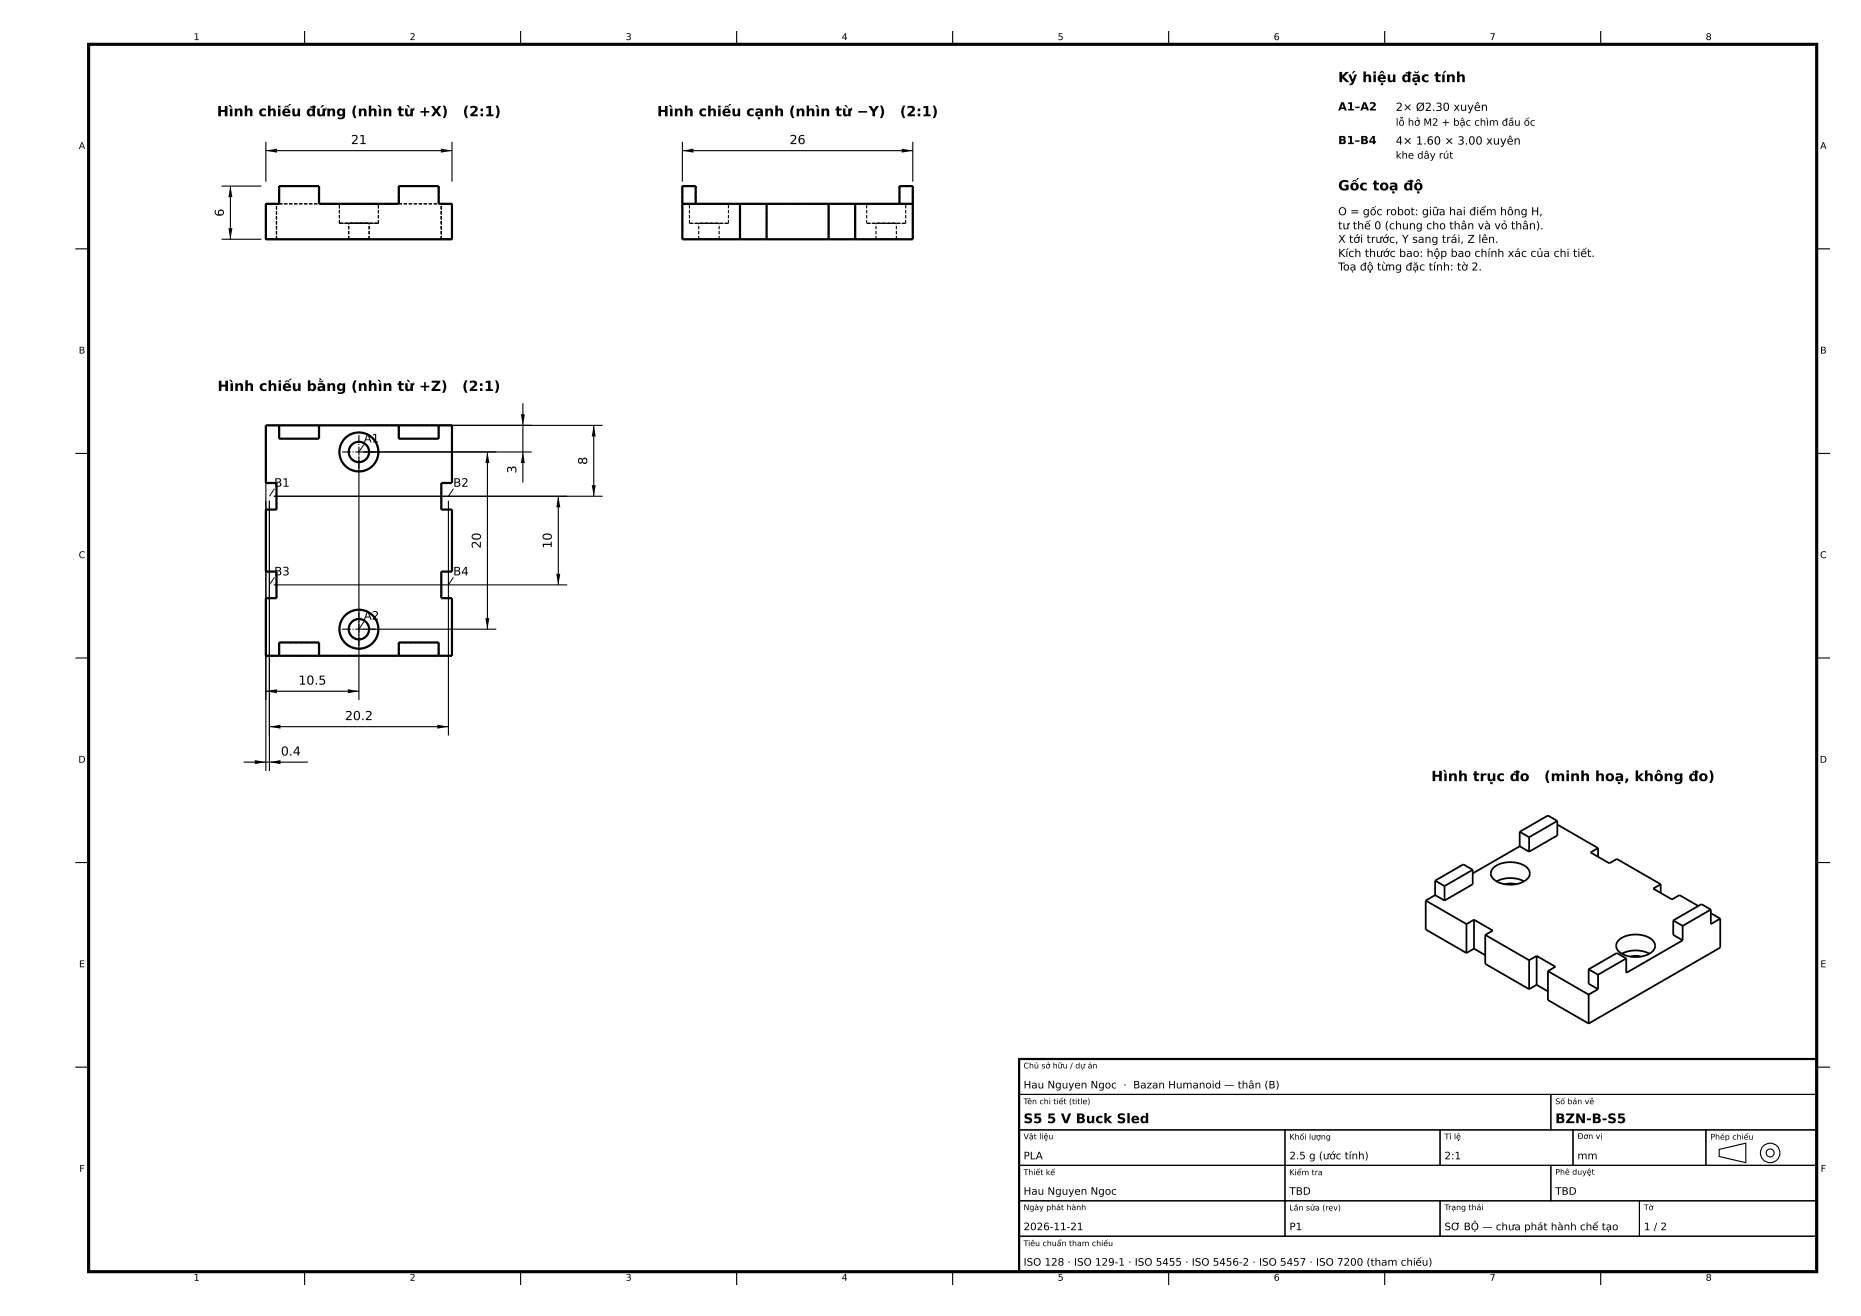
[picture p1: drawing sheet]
<svg xmlns="http://www.w3.org/2000/svg" width="420mm" height="297mm" viewBox="0 0 420 297" stroke-linecap="round" stroke-linejoin="round" font-family="sans-serif">
<g fill="#000">
<path d="M60 34l2.5-.5v1zM99.5 33.5l2.5 .5-2.5 .5zM154 34l2.5-.5v1zM203.5 33.5l2.5 .5-2.5 .5zM51.5 51.5h1l-.5 2.5zM52 42l.5 2.5h-1zM117.5 93.5h1l-.5 2.5zM134 96l.4 2.5h-.9zM110 102l.4 2.5h-.9zM118 102l.5 2.5h-1zM126 112l.5 2.5h-.9zM133.5 109.5h.9l-.4 2.5z"/>
<path d="M125.6 129.5h.9l-.5 2.5zM60 156l2.5-.4v.9zM78.5 155.6l2.5 .4-2.5 .5zM109.5 139.5h.9l-.4 2.5zM57.5 171.6l2.5 .4-2.5 .5zM60.8 164l2.5-.5v1zM60.8 172l2.5-.4v.9zM98.7 163.5l2.5 .5-2.5 .5z"/>
</g>
<path d="M20 10h390v277h-390z" fill="none" stroke="#000" stroke-width=".7" stroke-linecap="butt"/>
<g fill="none" stroke="#000" stroke-width=".5">
<path d="M63 42h9v4h18v-4h9v4h3v8h-42v-8h3zM154 46h52M157 46v-4h-3v12h52v-12h-3v4M167 46v8M173 46v8M187 46v8M193 46v8M60 96h42v13h-2.4v6h2.4v14h-2.4v6h2.4v13h-42v-13h2.4v-6h-2.4v-14h2.4v-6h-2.4zM63 96v3h9v-3M90 96v3h9v-3M63 148v-3h9v3M90 148v-3h9v3"/>
<path d="M230 239h180v48h-180z"/>
<circle cx="81" cy="102" r="4.4"/>
<circle cx="81" cy="102" r="2.3"/>
<circle cx="81" cy="142" r="2.3"/>
<circle cx="81" cy="142" r="4.4"/>
</g>
<g fill="none" stroke="#000" stroke-width=".25">
<path d="M68.8 7v3M117.5 7v3M166.3 7v3M215 7v3M263.8 7v3M312.5 7v3M361.2 7v3M60 32v9M60 34h42M102 32v9M154 34h52M154 32v9"/>
<path d="M206 32v9M17 56.2h3M50 54h9M50 42h9M52 42v12M410 56.2h3M61.8 96h74.2M118 91v17.9M134 96v16M17 102.3h3M60 103v71M60.8 113v61"/>
<path d="M61.8 112h74.2M81 103v55M82 102h38M101.2 113v53M110 102v40M126 112v20M410 102.3h3M61.8 132h66.2M17 148.5h3M60 156h21M82 142h30M410 148.5h3"/>
<path d="M55 172h14.5M60.8 164h40.4M17 194.7h3M410 194.7h3M230 239h180v8h-180zM17 240.8h3M230 247h120v8h-120zM230 255h60v8h-60zM290 255h35v8h-35zM325 255h30v8h-30zM350 247h60v8h-60zM355 255h30v8h-30z"/>
<path d="M385 255h25v8h-25zM388 259.4l6-1.4v4.4l-6-1.4zM410 240.8h3M230 263h60v8h-60zM230 271h60v8h-60zM230 279h180v8h-180zM290 263h60v8h-60zM290 271h35v8h-35zM325 271h45v8h-45zM350 263h60v8h-60zM370 271h40v8h-40zM68.8 287v3"/>
<path d="M117.5 287v3M166.3 287v3M215 287v3M263.8 287v3M312.5 287v3M361.2 287v3"/>
<circle cx="399.5" cy="260.2" r="2.2"/>
<circle cx="399.5" cy="260.2" r=".9"/>
</g>
<g fill="none" stroke="#000" stroke-width=".25" stroke-dasharray=".7 .4" stroke-linecap="butt">
<path d="M60 54v-8M60 54h42M60 46h3M60 46v8M60 46h2.4M60 54h2.4M62.4 54v-8M63 42h9M63 46v-4M63 46h9M72 46h18M72 46v-4"/>
<path d="M76.6 46h4.4M76.6 50.4h4.4M76.6 50.4v-4.4M78.7 54h2.3M78.7 50.4h2.3M78.7 54v-3.6M81 46h4.4M81 54h2.3M81 50.4h4.4M81 50.4h2.3M83.3 54h-4.6M83.3 50.4h-4.6"/>
<path d="M83.3 54v-3.6M85.4 46h-8.8M85.4 50.4h-8.8M85.4 50.4v-4.4M90 42h9M90 46v-4M90 46h9M99 46h3M99 46v-4M99.6 46h2.4M99.6 54h2.4M99.6 54v-8"/>
<path d="M102 54v-8M102 46v8M154 54v-8M154 46v-4M154 46h13M154 46h3M154 54h13M154 42h3M155.6 46h8.8M155.6 50.4h8.8M155.6 50.4v-4.4M157 46v-4"/>
<path d="M157.7 54h4.6M157.7 50.4h4.6M157.7 54v-3.6M162.3 54h-4.6M162.3 50.4h-4.6M162.3 54v-3.6M164.4 46h-8.8M164.4 50.4v-4.4M164.4 50.4h-8.8M167 46v8M167 54v-8M173 46h-6"/>
<path d="M173 46h14M173 54h-6M173 54h14M173 54v-8M173 46v8M187 46v8M187 54v-8M193 46h-6M193 46h13M193 54h-6M193 54h13M193 54v-8"/>
<path d="M193 46v8M195.6 46h8.8M195.6 50.4h8.8M195.6 50.4v-4.4M197.7 54h4.6M197.7 50.4h4.6M197.7 54v-3.6M202.3 54h-4.6M202.3 50.4h-4.6M202.3 54v-3.6M203 46h3M203 42h3"/>
<path d="M203 46v-4M204.4 46h-8.8M204.4 50.4v-4.4M204.4 50.4h-8.8M206 54v-8M206 46v-4M60 96h42M60 96v13M63 96v3M63 99h9M72 96v3M90 96v3"/>
<path d="M90 99h9M99 96v3M102 96v13M60 115v14M60 115h2.4M60 109h2.4M62.4 115v-6M81 104.3a2.3 2.3 0 0 0 2.1-3.3 2.3 2.3 0 0 0-3.9-.4 2.3 2.3 0 0 0 1.4 3.7h.4M81 106.4a4.4 4.4 0 0 0 3.9-6.4 4.4 4.4 0 0 0-7.5-.5 4.4 4.4 0 0 0 3 6.9h.6M99.6 109h2.4M99.6 115v-6M99.6 115h2.4"/>
<path d="M102 115v14M60 135v13M60 135h2.4M60 129h2.4M62.4 135v-6M99.6 129h2.4M99.6 135v-6M99.6 135h2.4M102 135v13M60 148h42M63 145h9M63 145v3"/>
<path d="M72 145v3M81 144.3a2.3 2.3 0 0 0 2.1-3.3 2.3 2.3 0 0 0-3.9-.4 2.3 2.3 0 0 0 1.4 3.7h.4M81 146.4a4.4 4.4 0 0 0 3.9-6.4 4.4 4.4 0 0 0-7.5-.5 4.4 4.4 0 0 0 3 6.9h.6M90 145h9M90 145v3M99 145v3"/>
</g>
<path d="M77.2 102h7.6M81 105.8v-7.6M77.2 142h7.6M81 145.8v-7.6" fill="none" stroke="#000" stroke-width=".25" stroke-dasharray="2 .4 .3 .4" stroke-linecap="butt"/>
<path d="M61.9 110.3l-1.1 1.7M82.1 100.3l-1.1 1.7M102.3 110.3l-1.1 1.7M61.9 130.3l-1.1 1.7M102.3 130.3l-1.1 1.7M82.1 140.3l-1.1 1.7" fill="none" stroke="#000" stroke-width=".23"/>
<g fill="none" stroke="#000" stroke-width=".4">
<path d="M323.9 198.7v3.3M323.9 198.7l2.1 1.3M326 200v3.2M332.4 196.3l-2.1-1.2-6.4 3.6M332.4 196.3v3.3l-6.4 3.6M332.4 196.3l-6.4 3.7M337 195.9a6.2 6.2 0 0 1 7.9 .2 1.85 1.85 0 0 1-.9 2.8 6.2 6.2 0 0 1-7.2-.9 1.61 1.61 0 0 1 .2-2.1zM337.7 198.9a6.9 6.9 0 0 1 6.3 0M339.7 199.6a3.8 3.8 0 0 1 2.3 0M343 187.7v3.3M343 191l-10.6 6.1M343 191l2.1 1.2"/>
<path d="M343 187.7l2.1 1.3M345.1 189v3.2M351.5 185.3l-2.2-1.2-6.3 3.6M351.5 186.1l9.2 5.3M351.5 185.3v3.2l-6.4 3.7M351.5 185.3l-6.4 3.7M360.7 191.4l-1.7 1 4.2 2.4 1.7-1 9.9 5.8M360.7 191.4v2M374.8 199.6l-1.7 .9 4.2 2.5 1.7-1 4.3 2.5M374.8 199.6v1.9M321.8 203.2v6.6l9.2 5.3M321.8 203.2l9.2 5.3"/>
<path d="M323.9 202l-2.1 1.2M323.9 202l2.1 1.2M331 208.5v6.6M332.7 207.6l4.2 2.4-1.7 1M332.7 207.6l-1.7 .9M332.7 214.1l2.5 1.5M332.7 214.1l-1.7 1M332.7 207.6v6.5M335.2 211l9.9 5.7M335.2 211v6.5l9.9 5.7M345.1 216.7v6.5M346.8 215.7l4.2 2.5-1.7 1"/>
<path d="M346.8 215.7l-1.7 1M346.8 215.7v6.6M349.3 219.2l9.2 5.3M349.3 219.2v6.5l9.2 5.3M358.5 218.8v3.2l2.2 1.2M358.5 218.8l2.2 1.2M360.7 220v3.2M365.3 212.2a6.2 6.2 0 0 1 7.9 .3 1.85 1.85 0 0 1-.9 2.7 6.2 6.2 0 0 1-7.3-.8 1.61 1.61 0 0 1 .3-2.2zM366 215.2a6.9 6.9 0 0 1 6.3 0M367 216.3l-6.3 3.7M367 216.3l-2.1-1.2-6.4 3.7M368 215.9a3.8 3.8 0 0 1 2.3 0"/>
<path d="M377.6 207.7v3.3l2.1 1.2M377.6 207.7l2.1 1.3M379.7 212.2l-12.7 7.4v-3.3M379.7 209v3.2M386.1 206.1l2.1 1.2M386.1 205.3v3.2l2.1-1.2M386.1 205.3l-6.4 3.7M386.1 205.3l-2.1-1.2-6.4 3.6M388.2 207.3v6.6l-29.7 17.1M346.8 222.3l2.5 1.4M346.8 222.3l-1.7 .9M358.5 224.5v6.5"/>
<path d="M360.7 223.2l-2.2 1.3"/>
</g>
<g font-size="3.2">
<text x="302" y="18.5">Ký hiệu đặc tính</text>
<text x="49" y="26.2">Hình chiếu đứng (nhìn từ +X)</text>
<text x="104.4" y="26.2">(2:1)</text>
<text x="148.3" y="26.2">Hình chiếu cạnh (nhìn từ −Y)</text>
<text x="203.1" y="26.2">(2:1)</text>
<text x="302" y="43">Gốc toạ độ</text>
<text x="49.1" y="88.2">Hình chiếu bằng (nhìn từ +Z)</text>
<text x="104.3" y="88.2">(2:1)</text>
<text x="323" y="176.3">Hình trục đo</text>
<text x="348.5" y="176.3">(minh hoạ, không đo)</text>
</g>
<g font-size="3">
<text x="231" y="253.5">S5 5 V Buck Sled</text>
<text x="351" y="253.5">BZN-B-S5</text>
</g>
<g font-size="2.8">
<text x="79.2" y="32.5">21</text>
<text x="178.2" y="32.5">26</text>
<text x="50.5" y="48.9" transform="rotate(-90 50.5 48.9)">6</text>
<text x="116.5" y="106.8" transform="rotate(-90 116.5 106.8)">3</text>
<text x="132.5" y="104.9" transform="rotate(-90 132.5 104.9)">8</text>
<text x="108.5" y="123.8" transform="rotate(-90 108.5 123.8)">20</text>
<text x="124.5" y="123.8" transform="rotate(-90 124.5 123.8)">10</text>
<text x="67.4" y="154.5">10.5</text>
<text x="77.9" y="162.5">20.2</text>
<text x="63.4" y="170.5">0.4</text>
</g>
<g font-size="2.6">
<text x="82.1" y="99.9">A1</text>
<text x="61.9" y="109.9">B1</text>
<text x="102.3" y="109.9">B2</text>
<text x="61.9" y="129.9">B3</text>
<text x="102.3" y="129.9">B4</text>
<text x="82.1" y="139.9">A2</text>
</g>
<g font-size="2.5">
<text x="302" y="24.9">A1–A2</text>
<text x="315" y="25">2× Ø2.30 xuyên</text>
<text x="302" y="32.5">B1–B4</text>
<text x="315" y="32.6">4× 1.60 × 3.00 xuyên</text>
<text x="302" y="48.6">O = gốc robot: giữa hai điểm hông H,</text>
<text x="302" y="51.8">tư thế 0 (chung cho thân và vỏ thân).</text>
<text x="302" y="54.8">X tới trước, Y sang trái, Z lên.</text>
<text x="302" y="58">Kích thước bao: hộp bao chính xác của chi tiết.</text>
<text x="302" y="61.1">Toạ độ từng đặc tính: tờ 2.</text>
</g>
<g font-size="2.3">
<text x="315" y="28.4">lỗ hở M2 + bậc chìm đầu ốc</text>
<text x="315" y="35.8">khe dây rút</text>
<text x="231" y="245.6">Hau Nguyen Ngoc · Bazan Humanoid — thân (B)</text>
<text x="231" y="261.6">PLA</text>
<text x="291" y="261.6">2.5 g (ước tính)</text>
<text x="326" y="261.6">2:1</text>
<text x="356" y="261.6">mm</text>
<text x="231" y="269.6">Hau Nguyen Ngoc</text>
<text x="291" y="269.6">TBD</text>
<text x="351" y="269.6">TBD</text>
<text x="231" y="277.6">2026-11-21</text>
<text x="291" y="277.6">P1</text>
<text x="326" y="277.6">SƠ BỘ — chưa phát hành chế tạo</text>
<text x="371" y="277.6">1 / 2</text>
<text x="231" y="285.6">ISO 128 · ISO 129-1 · ISO 5455 · ISO 5456-2 · ISO 5457 · ISO 7200 (tham chiếu)</text>
</g>
<g font-size="2.1">
<text x="43.7" y="9">1</text>
<text x="92.5" y="9">2</text>
<text x="141.2" y="9">3</text>
<text x="190" y="9">4</text>
<text x="238.7" y="9">5</text>
<text x="287.5" y="9">6</text>
<text x="336.2" y="9">7</text>
<text x="385" y="9">8</text>
<text x="17.8" y="33.6">A</text>
<text x="410.8" y="33.6">A</text>
<text x="17.8" y="79.8">B</text>
<text x="410.8" y="79.8">B</text>
<text x="17.8" y="126">C</text>
<text x="410.8" y="126">C</text>
<text x="17.7" y="172.1">D</text>
<text x="410.7" y="172.1">D</text>
<text x="17.8" y="218.3">E</text>
<text x="410.8" y="218.3">E</text>
<text x="17.9" y="264.5">F</text>
<text x="410.9" y="264.5">F</text>
<text x="43.7" y="289">1</text>
<text x="92.5" y="289">2</text>
<text x="141.2" y="289">3</text>
<text x="190" y="289">4</text>
<text x="238.7" y="289">5</text>
<text x="287.5" y="289">6</text>
<text x="336.2" y="289">7</text>
<text x="385" y="289">8</text>
</g>
<g font-size="1.8">
<text x="231" y="241.1">Chủ sở hữu / dự án</text>
<text x="231" y="249.2">Tên chi tiết (title)</text>
<text x="351" y="249.2">Số bản vẽ</text>
<text x="231" y="257.1">Vật liệu</text>
<text x="291" y="257.2">Khối lượng</text>
<text x="326" y="257.1">Tỉ lệ</text>
<text x="356" y="257">Đơn vị</text>
<text x="386" y="257.2">Phép chiếu</text>
<text x="231" y="265.2">Thiết kế</text>
<text x="291" y="265.2">Kiểm tra</text>
<text x="351" y="265.1">Phê duyệt</text>
<text x="231" y="273.1">Ngày phát hành</text>
<text x="291" y="273.2">Lần sửa (rev)</text>
<text x="326" y="273.1">Trạng thái</text>
<text x="371" y="273.1">Tờ</text>
<text x="231" y="281.2">Tiêu chuẩn tham chiếu</text>
</g>
</svg>
